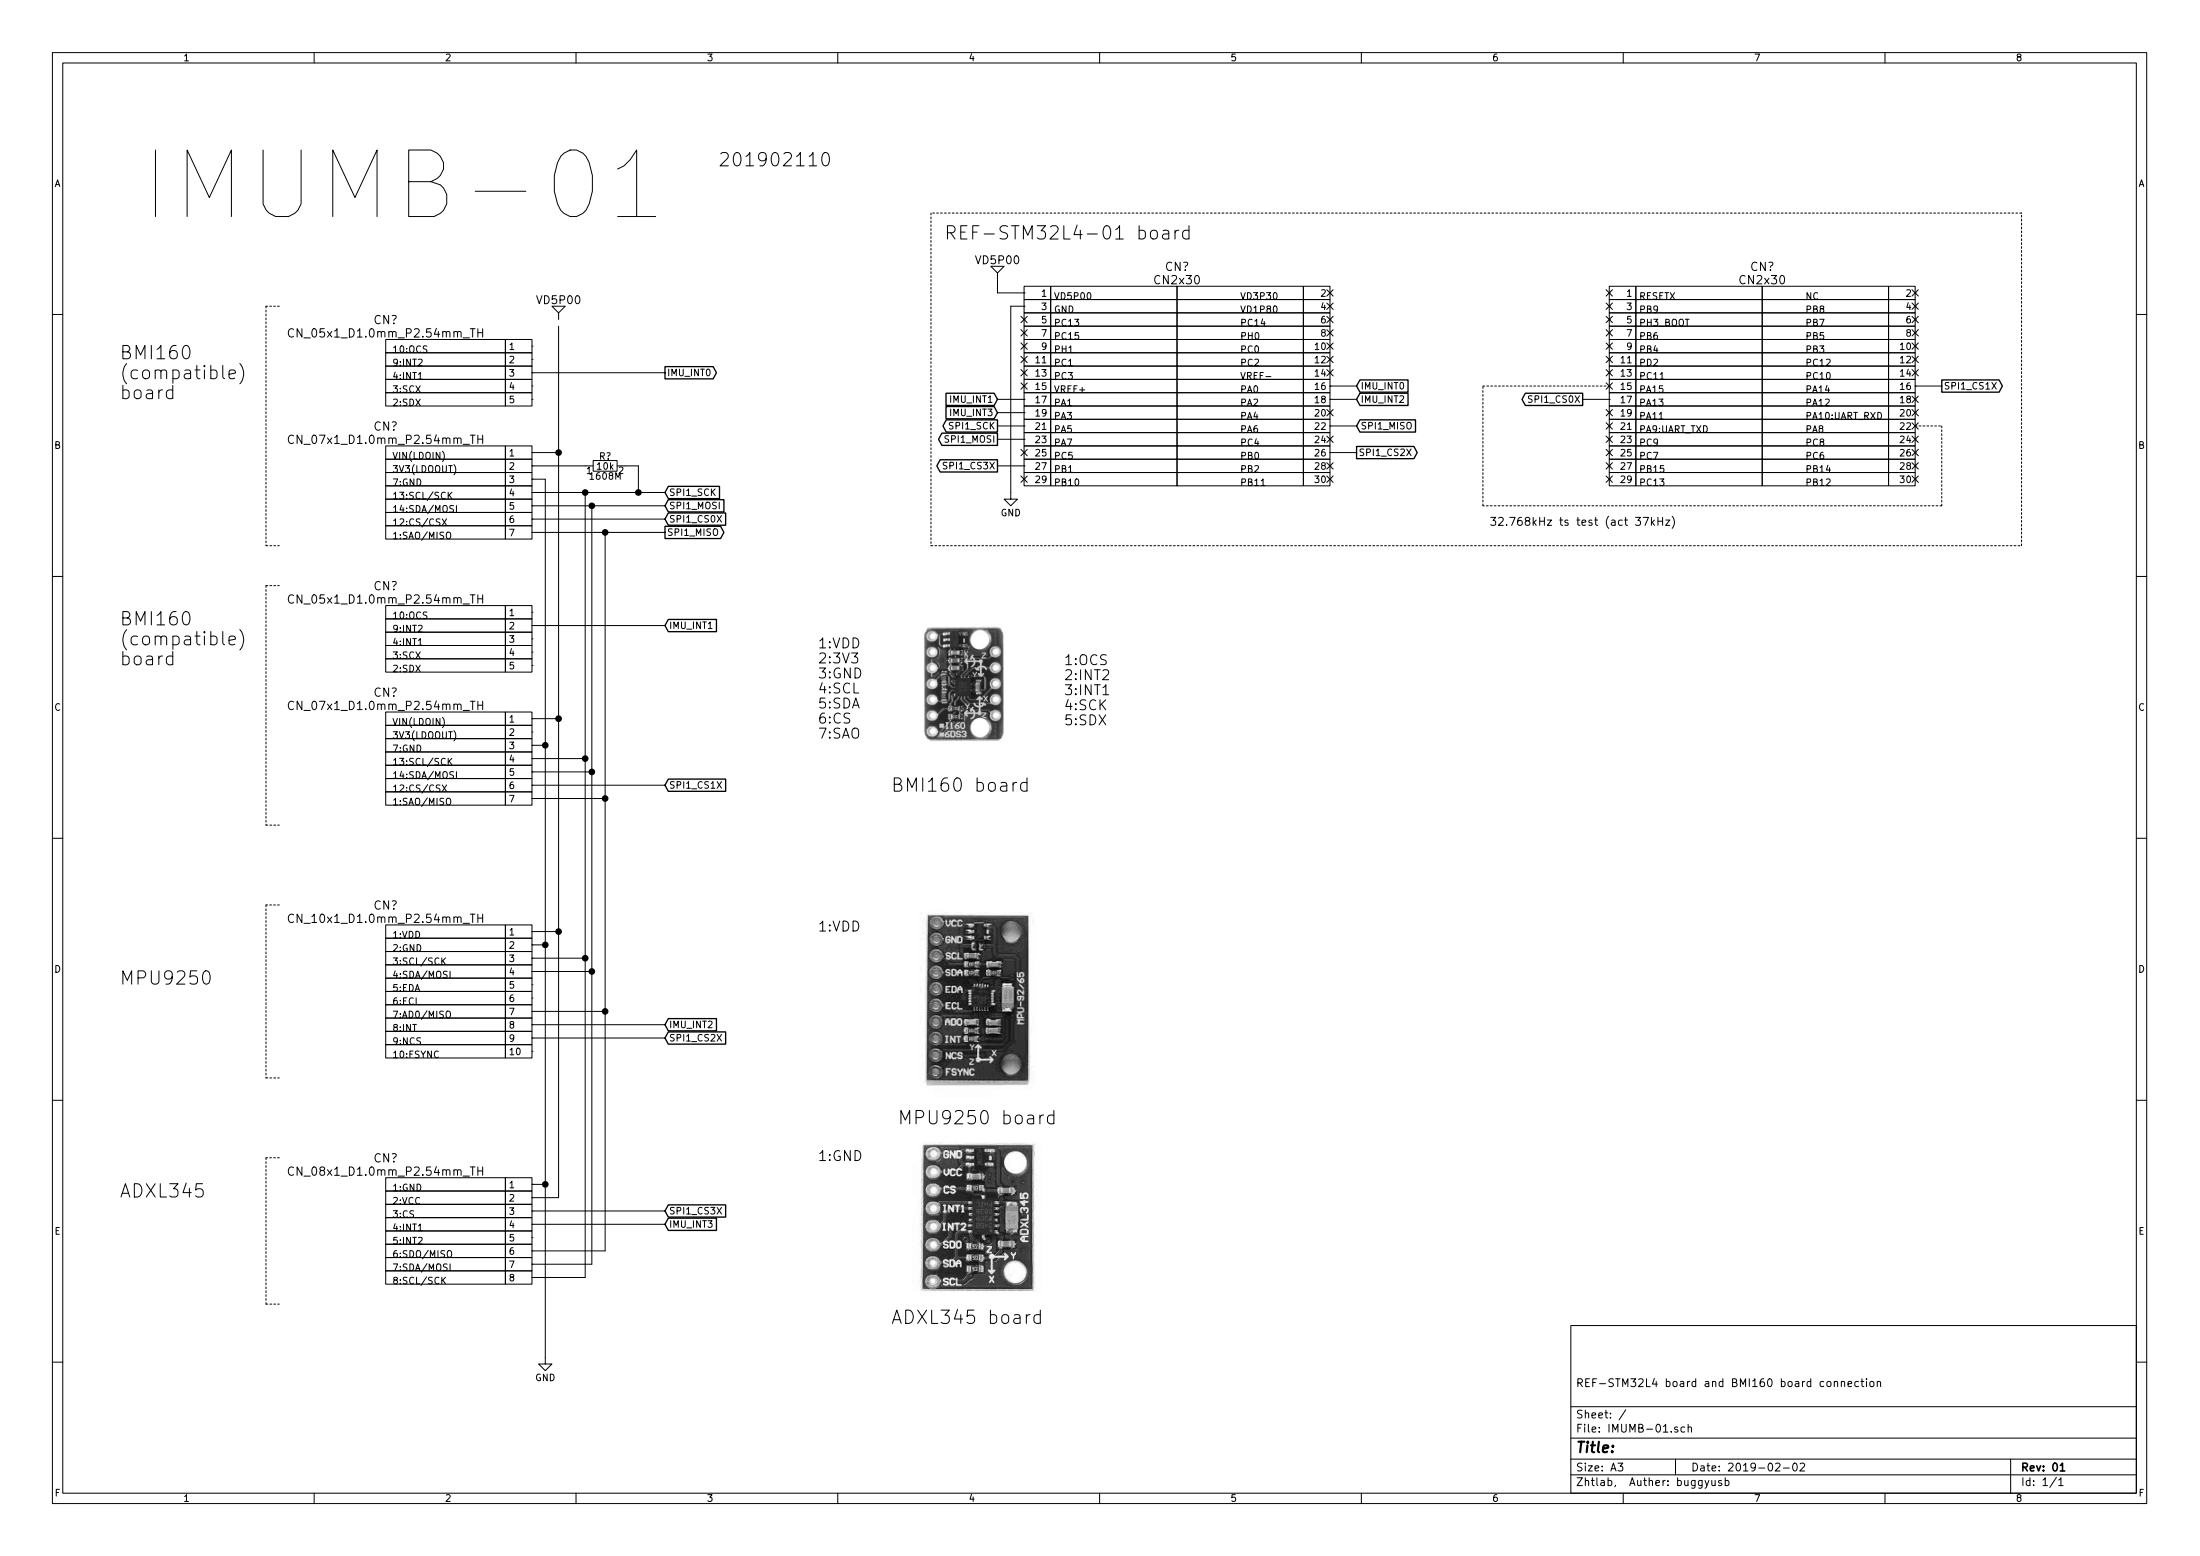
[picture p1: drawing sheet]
EESchema Schematic File Version 2
LIBS:power
LIBS:device
LIBS:transistors
LIBS:conn
LIBS:linear
LIBS:regul
LIBS:74xx
LIBS:cmos4000
LIBS:adc-dac
LIBS:memory
LIBS:xilinx
LIBS:microcontrollers
LIBS:dsp
LIBS:microchip
LIBS:analog_switches
LIBS:motorola
LIBS:texas
LIBS:intel
LIBS:audio
LIBS:interface
LIBS:digital-audio
LIBS:philips
LIBS:display
LIBS:cypress
LIBS:siliconi
LIBS:opto
LIBS:atmel
LIBS:contrib
LIBS:valves
LIBS:zhtlab_ADDA
LIBS:zhtlab_BEAD
LIBS:zhtlab_CLK_PLL_DDS
LIBS:zhtlab_CN
LIBS:zhtlab_FPGA
LIBS:zhtlab_FUSE
LIBS:zhtlab_HOLE
LIBS:zhtlab_LED
LIBS:zhtlab_LOGIC
LIBS:zhtlab_MCU
LIBS:zhtlab_MEMORY
LIBS:zhtlab_NONDEV
LIBS:zhtlab_OPAMP
LIBS:zhtlab_POWER
LIBS:zhtlab_RCL
LIBS:zhtlab_SENSOR
LIBS:zhtlab_SW
LIBS:zhtlab_TP
LIBS:zhtlab_TR_FET
LIBS:zhtlab_X
LIBS:IMUMB-01-cache
EELAYER 25 0
EELAYER END
$Descr A3 16535 11693
encoding utf-8
Sheet 1 1
Title ""
Date "2019-02-02"
Rev "01"
Comp ""
Comment1 "REF-STM32L4 board and BMI160 board connection"
Comment2 ""
Comment3 ""
Comment4 ""
$EndDescr
Text Notes 1050 1650 0    500  ~ 0
IMUMB-01
$Comp
L CN2x30 CN?
U 1 1
P 13250 2150
F 0 "CN?" H 13250 2300 63  0000 C CNN
F 1 "CN2x30" H 13250 2200 63  0000 C CNN
F 2 "Pin_Headers:Pin_Header_Straight_2x15_Pitch2.54mm" H 13150 2200 63  0001 C CNN
F 3 "" H 13250 2150 63  0001 C CNN
	1    13250 2150
	1    0    0    -1  
$EndComp
$Comp
L CN2x30 CN?
U 1 1
P 8850 2150
F 0 "CN?" H 8850 2300 63  0000 C CNN
F 1 "CN2x30" H 8850 2200 63  0000 C CNN
F 2 "Pin_Headers:Pin_Header_Straight_2x15_Pitch2.54mm" H 8750 2200 63  0001 C CNN
F 3 "" H 8850 2150 63  0001 C CNN
	1    8850 2150
	1    0    0    -1  
$EndComp
Text GLabel 7500 3300 0    50   Output ~ 0
SPI1_MOSI
Text GLabel 7500 3200 0    50   Output ~ 0
SPI1_SCK
Text GLabel 10200 3200 2    50   Input ~ 0
SPI1_MISO
Text GLabel 11900 3000 0    50   Output ~ 0
SPI1_CS0X
Text GLabel 14600 2900 2    50   Output ~ 0
SPI1_CS1X
Text GLabel 7500 3500 0    50   Output ~ 0
SPI1_CS3X
Text GLabel 10200 3400 2    50   Output ~ 0
SPI1_CS2X
Text GLabel 10200 2900 2    50   Input ~ 0
IMU_INT0
Text GLabel 7500 3000 0    50   Input ~ 0
IMU_INT1
Text GLabel 10200 3000 2    50   Input ~ 0
IMU_INT2
Text GLabel 7500 3100 0    50   Input ~ 0
IMU_INT3
Text Notes 7925 2250 0    50   ~ 0
VD5P00
Text Notes 7925 2350 0    50   ~ 0
GND
Text Notes 7925 2450 0    50   ~ 0
PC13
Text Notes 7925 2550 0    50   ~ 0
PC15
Text Notes 7925 2650 0    50   ~ 0
PH1
Text Notes 7925 2750 0    50   ~ 0
PC1
Text Notes 7925 2850 0    50   ~ 0
PC3
Text Notes 7925 2950 0    50   ~ 0
VREF+
Text Notes 7925 3050 0    50   ~ 0
PA1
Text Notes 7925 3150 0    50   ~ 0
PA3
Text Notes 7925 3250 0    50   ~ 0
PA5
Text Notes 7925 3350 0    50   ~ 0
PA7
Text Notes 7925 3450 0    50   ~ 0
PC5
Text Notes 7925 3550 0    50   ~ 0
PB1
Text Notes 7925 3650 0    50   ~ 0
PB10
Text Notes 9325 2950 0    50   ~ 0
PA0\n
Text Notes 9325 3050 0    50   ~ 0
PA2
Text Notes 9325 3150 0    50   ~ 0
PA4
Text Notes 9325 3250 0    50   ~ 0
PA6
Text Notes 9325 2850 0    50   ~ 0
VREF-
Text Notes 9325 2450 0    50   ~ 0
PC14
Text Notes 9325 2550 0    50   ~ 0
PH0
Text Notes 9325 2650 0    50   ~ 0
PC0
Text Notes 9325 2750 0    50   ~ 0
PC2
Text Notes 9325 3350 0    50   ~ 0
PC4
Text Notes 9325 3450 0    50   ~ 0
PB0
Text Notes 9325 3550 0    50   ~ 0
PB2
Text Notes 9325 3650 0    50   ~ 0
PB11
Text Notes 12325 2250 0    50   ~ 0
RESETX
Text Notes 12325 2350 0    50   ~ 0
PB9
Text Notes 12325 2450 0    50   ~ 0
PH3_BOOT
Text Notes 12325 2550 0    50   ~ 0
PB6
Text Notes 12325 2650 0    50   ~ 0
PB4
Text Notes 12325 2750 0    50   ~ 0
PD2
Text Notes 12325 2850 0    50   ~ 0
PC11
Text Notes 12325 2950 0    50   ~ 0
PA15
Text Notes 12325 3050 0    50   ~ 0
PA13
Text Notes 12325 3150 0    50   ~ 0
PA11
Text Notes 12325 3250 0    50   ~ 0
PA9:UART_TXD
Text Notes 12325 3350 0    50   ~ 0
PC9
Text Notes 12325 3450 0    50   ~ 0
PC7
Text Notes 12325 3550 0    50   ~ 0
PB15
Text Notes 9325 2250 0    50   ~ 0
VD3P30
Text Notes 9325 2350 0    50   ~ 0
VD1P80
Text Notes 12325 3650 0    50   ~ 0
PC13
Text Notes 13575 2350 0    50   ~ 0
PB8
Text Notes 13575 2450 0    50   ~ 0
PB7
Text Notes 13575 2550 0    50   ~ 0
PB5
Text Notes 13575 2650 0    50   ~ 0
PB3
Text Notes 13575 2750 0    50   ~ 0
PC12
Text Notes 13575 2850 0    50   ~ 0
PC10
Text Notes 13575 2950 0    50   ~ 0
PA14
Text Notes 13575 3050 0    50   ~ 0
PA12
Text Notes 13575 3150 0    50   ~ 0
PA10:UART_RXD
Text Notes 13575 3250 0    50   ~ 0
PA8
Text Notes 13575 3350 0    50   ~ 0
PC8
Text Notes 13575 3450 0    50   ~ 0
PC6
Text Notes 13575 3550 0    50   ~ 0
PB14
Text Notes 13575 3650 0    50   ~ 0
PB12
Text Notes 13575 2250 0    50   ~ 0
NC
NoConn ~ 12100 3600
NoConn ~ 12100 3500
NoConn ~ 12100 3400
NoConn ~ 12100 3300
NoConn ~ 12100 3100
NoConn ~ 12100 2200
NoConn ~ 12100 2300
NoConn ~ 12100 2400
NoConn ~ 12100 2500
NoConn ~ 12100 2600
NoConn ~ 12100 2700
NoConn ~ 12100 2800
NoConn ~ 12100 2900
NoConn ~ 14400 2200
NoConn ~ 14400 2300
NoConn ~ 14400 2400
NoConn ~ 14400 2500
NoConn ~ 14400 2600
NoConn ~ 14400 2700
NoConn ~ 14400 2800
NoConn ~ 14400 3000
NoConn ~ 14400 3200
NoConn ~ 14400 3300
NoConn ~ 14400 3400
NoConn ~ 14400 3500
NoConn ~ 14400 3600
NoConn ~ 10000 2300
NoConn ~ 10000 2400
NoConn ~ 10000 2500
NoConn ~ 10000 2600
NoConn ~ 10000 2700
NoConn ~ 10000 2800
NoConn ~ 10000 3100
NoConn ~ 10000 3300
NoConn ~ 10000 3500
NoConn ~ 10000 3600
NoConn ~ 7700 2400
NoConn ~ 7700 2500
NoConn ~ 7700 2600
NoConn ~ 7700 2700
NoConn ~ 7700 2800
NoConn ~ 7700 2900
NoConn ~ 7700 3400
NoConn ~ 7700 3600
$Comp
L GND #PWR?
U 1 1
P 7600 3700
F 0 "#PWR?" H 7600 3450 50  0001 C CNN
F 1 "GND" H 7600 3550 50  0000 C CNN
F 2 "" H 7600 3700 50  0001 C CNN
F 3 "" H 7600 3700 50  0001 C CNN
	1    7600 3700
	1    0    0    -1  
$EndComp
$Comp
L CN_05x1_D1.0mm_P2.54mm_TH CN?
U 1 1
P 4000 2600
F 0 "CN?" H 5100 2800 63  0000 C CNN
F 1 "CN_05x1_D1.0mm_P2.54mm_TH" H 5100 2700 63  0000 C CNN
F 2 "" H 5100 2900 60  0001 C CNN
F 3 "" H 5100 2650 63  0001 C CNN
	1    4000 2600
	-1   0    0    -1  
$EndComp
$Comp
L CN_07x1_D1.0mm_P2.54mm_TH CN?
U 1 1
P 4000 3400
F 0 "CN?" H 5100 3600 63  0000 C CNN
F 1 "CN_07x1_D1.0mm_P2.54mm_TH" H 5100 3500 63  0000 C CNN
F 2 "" H 5100 3700 60  0001 C CNN
F 3 "" H 5100 3450 63  0001 C CNN
	1    4000 3400
	-1   0    0    -1  
$EndComp
Text Notes 2950 2650 0    50   ~ 0
10:OCS
Text Notes 2950 2750 0    50   ~ 0
9:INT2
Text Notes 2950 2850 0    50   ~ 0
4:INT1
Text Notes 2950 2950 0    50   ~ 0
3:SCX
Text Notes 2950 3050 0    50   ~ 0
2:SDX
Text Notes 2950 3450 0    50   ~ 0
VIN(LDOIN)
Text Notes 2950 3550 0    50   ~ 0
3V3(LDOOUT)
Text Notes 2950 3650 0    50   ~ 0
7:GND
Text Notes 2950 3750 0    50   ~ 0
13:SCL/SCK
Text Notes 2950 3850 0    50   ~ 0
14:SDA/MOSI
Text Notes 2950 3950 0    50   ~ 0
12:CS/CSX
Text Notes 2950 4050 0    50   ~ 0
1:SAO/MISO
$Comp
L CN_05x1_D1.0mm_P2.54mm_TH CN?
U 1 1
P 4000 4600
F 0 "CN?" H 5100 4800 63  0000 C CNN
F 1 "CN_05x1_D1.0mm_P2.54mm_TH" H 5100 4700 63  0000 C CNN
F 2 "" H 5100 4900 60  0001 C CNN
F 3 "" H 5100 4650 63  0001 C CNN
	1    4000 4600
	-1   0    0    -1  
$EndComp
$Comp
L CN_07x1_D1.0mm_P2.54mm_TH CN?
U 1 1
P 4000 5400
F 0 "CN?" H 5100 5600 63  0000 C CNN
F 1 "CN_07x1_D1.0mm_P2.54mm_TH" H 5100 5500 63  0000 C CNN
F 2 "" H 5100 5700 60  0001 C CNN
F 3 "" H 5100 5450 63  0001 C CNN
	1    4000 5400
	-1   0    0    -1  
$EndComp
Text Notes 2950 4650 0    50   ~ 0
10:OCS
Text Notes 2950 4750 0    50   ~ 0
9:INT2
Text Notes 2950 4850 0    50   ~ 0
4:INT1
Text Notes 2950 4950 0    50   ~ 0
3:SCX
Text Notes 2950 5050 0    50   ~ 0
2:SDX
Text Notes 2950 5450 0    50   ~ 0
VIN(LDOIN)
Text Notes 2950 5550 0    50   ~ 0
3V3(LDOOUT)
Text Notes 2950 5650 0    50   ~ 0
7:GND
Text Notes 2950 5750 0    50   ~ 0
13:SCL/SCK
Text Notes 2950 5850 0    50   ~ 0
14:SDA/MOSI
Text Notes 2950 5950 0    50   ~ 0
12:CS/CSX
Text Notes 2950 6050 0    50   ~ 0
1:SAO/MISO
$Comp
L VD5P00 #PWR?
U 1 1
P 4200 2400
F 0 "#PWR?" H 4200 2650 60  0001 C CNN
F 1 "VD5P00" H 4200 2550 60  0000 C CNN
F 2 "" H 4200 2500 79  0001 C CNN
F 3 "" H 4200 2500 79  0001 C CNN
	1    4200 2400
	1    0    0    -1  
$EndComp
$Comp
L GND #PWR?
U 1 1
P 4100 10200
F 0 "#PWR?" H 4100 9950 50  0001 C CNN
F 1 "GND" H 4100 10050 50  0000 C CNN
F 2 "" H 4100 10200 50  0001 C CNN
F 3 "" H 4100 10200 50  0001 C CNN
	1    4100 10200
	1    0    0    -1  
$EndComp
Text GLabel 5000 3700 2    50   Input ~ 0
SPI1_SCK
Text GLabel 5000 3800 2    50   Input ~ 0
SPI1_MOSI
Text GLabel 5000 3900 2    50   Input ~ 0
SPI1_CS0X
Text GLabel 5000 4000 2    50   Output ~ 0
SPI1_MISO
Text GLabel 5000 5900 2    50   Input ~ 0
SPI1_CS1X
$Comp
L VD5P00 #PWR?
U 1 1
P 7500 2100
F 0 "#PWR?" H 7500 2350 60  0001 C CNN
F 1 "VD5P00" H 7500 2250 60  0000 C CNN
F 2 "" H 7500 2200 79  0001 C CNN
F 3 "" H 7500 2200 79  0001 C CNN
	1    7500 2100
	1    0    0    -1  
$EndComp
NoConn ~ 10000 2200
Text GLabel 5000 4700 2    50   Input ~ 0
IMU_INT1
Text GLabel 5000 2800 2    50   Output ~ 0
IMU_INT0
Text Notes 7100 1800 0    100  ~ 0
REF-STM32L4-01 board
Text Notes 900  3000 0    100  ~ 0
BMI160\n(compatible)\nboard
NoConn ~ 12100 3200
NoConn ~ 14400 3100
Text Notes 11200 3950 0    60   ~ 0
32.768kHz ts test (act 37kHz)
$Comp
L CN_10x1_D1.0mm_P2.54mm_TH CN?
U 1 1
P 4000 7000
F 0 "CN?" H 5100 7200 63  0000 C CNN
F 1 "CN_10x1_D1.0mm_P2.54mm_TH" H 5100 7100 63  0000 C CNN
F 2 "" H 5100 7300 60  0001 C CNN
F 3 "" H 5100 7050 63  0001 C CNN
	1    4000 7000
	-1   0    0    -1  
$EndComp
Text Notes 2950 7050 0    50   ~ 0
1:VDD
Text Notes 2950 7150 0    50   ~ 0
2:GND
Text Notes 2950 7250 0    50   ~ 0
3:SCL/SCK
Text Notes 2950 7350 0    50   ~ 0
4:SDA/MOSI
Text Notes 2950 7450 0    50   ~ 0
5:EDA
Text Notes 2950 7550 0    50   ~ 0
6:ECL
Text Notes 2950 7650 0    50   ~ 0
7:AD0/MISO
Text Notes 2950 7750 0    50   ~ 0
8:INT
Text Notes 2950 7850 0    50   ~ 0
9:NCS
Text Notes 2950 7950 0    50   ~ 0
10:FSYNC
Text GLabel 5000 7800 2    50   Input ~ 0
SPI1_CS2X
Text GLabel 5000 7700 2    50   Input ~ 0
IMU_INT2
Text Notes 900  5000 0    100  ~ 0
BMI160\n(compatible)\nboard
Text Notes 900  7400 0    100  ~ 0
MPU9250
$Comp
L CN_08x1_D1.0mm_P2.54mm_TH CN?
U 1 1
P 4000 8900
F 0 "CN?" H 5100 9100 63  0000 C CNN
F 1 "CN_08x1_D1.0mm_P2.54mm_TH" H 5100 9000 63  0000 C CNN
F 2 "" H 5100 9200 60  0001 C CNN
F 3 "" H 5100 8950 63  0001 C CNN
	1    4000 8900
	-1   0    0    -1  
$EndComp
Text Notes 900  9000 0    100  ~ 0
ADXL345
Text Notes 2950 8950 0    50   ~ 0
1:GND
Text Notes 2950 9050 0    50   ~ 0
2:VCC
Text Notes 2950 9150 0    50   ~ 0
3:CS
Text Notes 2950 9250 0    50   ~ 0
4:INT1
Text Notes 2950 9350 0    50   ~ 0
5:INT2
Text Notes 2950 9450 0    50   ~ 0
6:SDO/MISO
Text Notes 2950 9550 0    50   ~ 0
7:SDA/MOSI
Text Notes 2950 9650 0    50   ~ 0
8:SCL/SCK
Text GLabel 5000 9200 2    50   Input ~ 0
IMU_INT3
Text GLabel 5000 9100 2    50   Input ~ 0
SPI1_CS3X
Text Notes 5400 1250 0    100  ~ 0
201902110
Text Notes 6150 5550 0    75   ~ 0
1:VDD\n2:3V3\n3:GND\n4:SCL\n5:SDA\n6:CS\n7:SAO
Text Notes 8000 5450 0    75   ~ 0
1:OCS\n2:INT2\n3:INT1\n4:SCK\n5:SDX
Text Notes 6750 8450 0    100  ~ 0
MPU9250 board
Text Notes 6150 7000 0    75   ~ 0
1:VDD
Text Notes 6150 8725 0    75   ~ 0
1:GND
$Comp
L R-1608M-5% R?
U 1 1
P 4400 3500
F 0 "R?" H 4550 3575 50  0000 C CNN
F 1 "10k" H 4550 3500 50  0000 C CNN
F 2 "SMD_standard:RCL_1608m" H 4200 3300 63  0001 C CNN
F 3 "" H 4400 3650 79  0001 C CNN
F 4 "1608M" H 4550 3425 50  0000 C CNN "size"
F 5 "5%" H 4550 3350 40  0001 C CNN "Tolerance"
	1    4400 3500
	1    0    0    -1  
$EndComp
Wire Wire Line
	14600 2900 14400 2900
Wire Wire Line
	11900 3000 12100 3000
Wire Wire Line
	10000 2900 10200 2900
Wire Wire Line
	10200 3000 10000 3000
Wire Wire Line
	10000 3200 10200 3200
Wire Wire Line
	10200 3400 10000 3400
Wire Wire Line
	7500 3000 7700 3000
Wire Wire Line
	7700 3100 7500 3100
Wire Wire Line
	7500 3200 7700 3200
Wire Wire Line
	7500 3300 7700 3300
Wire Wire Line
	7500 3500 7700 3500
Wire Wire Line
	7700 2300 7600 2300
Wire Wire Line
	7600 2300 7600 3700
Wire Wire Line
	4200 2450 4200 9000
Wire Wire Line
	4200 5400 4000 5400
Wire Wire Line
	4000 3400 4200 3400
Connection ~ 4200 3400
Wire Wire Line
	4000 3700 5000 3700
Wire Wire Line
	4400 3700 4400 9600
Wire Wire Line
	4400 5700 4000 5700
Connection ~ 4400 3700
Wire Wire Line
	4000 5800 4450 5800
Wire Wire Line
	4450 3800 4450 9500
Wire Wire Line
	4000 3800 5000 3800
Connection ~ 4450 3800
Wire Wire Line
	4000 4000 5000 4000
Wire Wire Line
	4000 3900 5000 3900
Wire Wire Line
	4550 4000 4550 9400
Wire Wire Line
	4550 6000 4000 6000
Connection ~ 4550 4000
Wire Wire Line
	4000 5900 5000 5900
Wire Wire Line
	7500 2100 7500 2200
Wire Wire Line
	7500 2200 7700 2200
Wire Notes Line
	2100 2300 2000 2300
Wire Notes Line
	2000 2300 2000 4100
Wire Notes Line
	2000 4100 2100 4100
Wire Notes Line
	2000 4400 2000 6200
Wire Notes Line
	2000 6200 2100 6200
Wire Notes Line
	2000 4400 2100 4400
Wire Wire Line
	4000 3600 4100 3600
Wire Wire Line
	4100 3600 4100 10200
Wire Wire Line
	4000 5600 4100 5600
Connection ~ 4100 5600
Wire Wire Line
	5000 4700 4000 4700
Wire Wire Line
	5000 2800 4000 2800
Wire Notes Line
	7000 4100 15200 4100
Wire Notes Line
	15200 4100 15200 1600
Wire Notes Line
	15200 1600 7000 1600
Wire Notes Line
	7000 1600 7000 4100
Wire Notes Line
	11150 3800 11150 2900
Wire Notes Line
	11150 2900 12100 2900
Wire Notes Line
	14400 3200 14600 3200
Wire Notes Line
	14600 3200 14600 3800
Wire Notes Line
	14600 3800 11150 3800
Wire Wire Line
	4400 7200 4000 7200
Connection ~ 4400 5700
Wire Wire Line
	4450 7300 4000 7300
Connection ~ 4450 5800
Wire Wire Line
	4550 7600 4000 7600
Connection ~ 4550 6000
Wire Wire Line
	4000 7800 5000 7800
Wire Wire Line
	4000 7700 5000 7700
Wire Wire Line
	4200 7000 4000 7000
Connection ~ 4200 5400
Wire Wire Line
	4100 7100 4000 7100
Wire Notes Line
	2100 6800 2000 6800
Wire Notes Line
	2000 6800 2000 8100
Wire Notes Line
	2000 8100 2100 8100
Wire Notes Line
	2100 8700 2000 8700
Wire Notes Line
	2000 8700 2000 9800
Wire Notes Line
	2000 9800 2100 9800
Wire Wire Line
	4100 8900 4000 8900
Connection ~ 4100 7100
Wire Wire Line
	4200 9000 4000 9000
Connection ~ 4200 7000
Wire Wire Line
	4400 9600 4000 9600
Connection ~ 4400 7200
Wire Wire Line
	4450 9500 4000 9500
Connection ~ 4450 7300
Wire Wire Line
	4550 9400 4000 9400
Connection ~ 4550 7600
Wire Wire Line
	4000 9100 5000 9100
Wire Wire Line
	4000 9200 5000 9200
Connection ~ 4100 8900
Wire Wire Line
	4000 3500 4400 3500
Wire Wire Line
	4700 3500 4800 3500
Wire Wire Line
	4800 3500 4800 3700
Connection ~ 4800 3700
Text Notes 6700 5950 0    100  ~ 0
BMI160 board
Text Notes 6700 9950 0    100  ~ 0
ADXL345 board
$EndSCHEMATC
